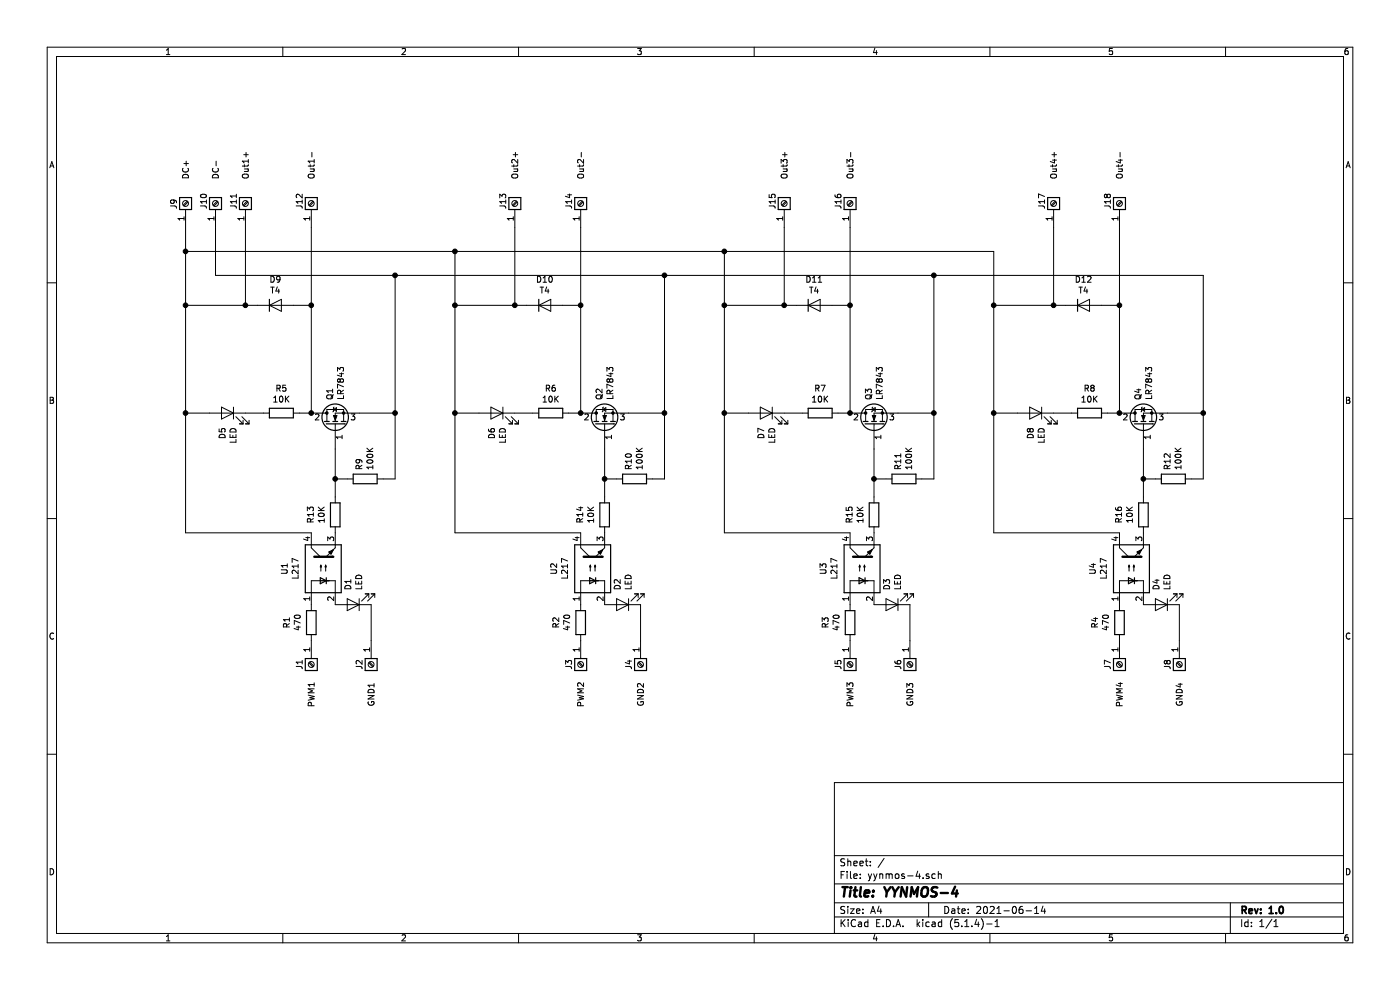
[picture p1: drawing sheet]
EESchema Schematic File Version 4
EELAYER 30 0
EELAYER END
$Descr A4 11693 8268
encoding utf-8
Sheet 1 1
Title "YYNMOS-4"
Date "2021-06-14"
Rev "1.0"
Comp ""
Comment1 ""
Comment2 ""
Comment3 ""
Comment4 ""
$EndDescr
$Comp
L Connector:Screw_Terminal_01x01 J12
U 1 1
P 2600 1700
F 0 "J12" H 2550 1800 50  0000 L CNN
F 1 "Out1-" H 2800 1700 50  0000 L CNN
F 2 "" H 2600 1700 50  0001 C CNN
F 3 "~" H 2600 1700 50  0001 C CNN
	1    2600 1700
	0    -1   -1   0   
$EndComp
$Comp
L Connector:Screw_Terminal_01x01 J11
U 1 1
P 2050 1700
F 0 "J11" H 2000 1800 50  0000 L CNN
F 1 "Out1+" H 2250 1700 50  0000 L CNN
F 2 "" H 2050 1700 50  0001 C CNN
F 3 "~" H 2050 1700 50  0001 C CNN
	1    2050 1700
	0    -1   -1   0   
$EndComp
$Comp
L Connector:Screw_Terminal_01x01 J9
U 1 1
P 1550 1700
F 0 "J9" H 1500 1800 50  0000 L CNN
F 1 "DC+" H 1750 1700 50  0000 L CNN
F 2 "" H 1550 1700 50  0001 C CNN
F 3 "~" H 1550 1700 50  0001 C CNN
	1    1550 1700
	0    -1   -1   0   
$EndComp
$Comp
L Connector:Screw_Terminal_01x01 J10
U 1 1
P 1800 1700
F 0 "J10" H 1750 1800 50  0000 L CNN
F 1 "DC-" H 2000 1700 50  0000 L CNN
F 2 "" H 1800 1700 50  0001 C CNN
F 3 "~" H 1800 1700 50  0001 C CNN
	1    1800 1700
	0    -1   -1   0   
$EndComp
Wire Wire Line
	3300 2300 3300 3450
Wire Wire Line
	1800 2300 3300 2300
Wire Wire Line
	1800 1900 1800 2300
Wire Wire Line
	1550 2550 2050 2550
Connection ~ 2600 2550
Wire Wire Line
	2050 2550 2150 2550
Connection ~ 2050 2550
Wire Wire Line
	2050 1900 2050 2550
Connection ~ 1550 2550
Wire Wire Line
	1550 1900 1550 2100
Connection ~ 2600 3450
Wire Wire Line
	2500 3450 2600 3450
Wire Wire Line
	1550 3450 1750 3450
Wire Wire Line
	1550 3450 1550 2550
Connection ~ 1550 3450
Wire Wire Line
	2050 3450 2200 3450
Wire Wire Line
	2450 2550 2600 2550
$Comp
L Diode:1N4148W D9
U 1 1
P 2300 2550
F 0 "D9" H 2300 2767 50  0000 C CNN
F 1 "T4" H 2300 2676 50  0000 C CNN
F 2 "Diode_SMD:D_SOD-123" H 2300 2375 50  0001 C CNN
F 3 "https://www.vishay.com/docs/85748/1n4148w.pdf" H 2300 2550 50  0001 C CNN
	1    2300 2550
	1    0    0    -1  
$EndComp
$Comp
L Device:LED D5
U 1 1
P 1900 3450
F 0 "D5" V 1939 3333 50  0000 R CNN
F 1 "LED" V 1848 3333 50  0000 R CNN
F 2 "" H 1900 3450 50  0001 C CNN
F 3 "~" H 1900 3450 50  0001 C CNN
	1    1900 3450
	-1   0    0    -1  
$EndComp
$Comp
L Device:R R5
U 1 1
P 2350 3450
F 0 "R5" V 2143 3450 50  0000 C CNN
F 1 "10K" V 2234 3450 50  0000 C CNN
F 2 "" V 2280 3450 50  0001 C CNN
F 3 "~" H 2350 3450 50  0001 C CNN
	1    2350 3450
	0    1    1    0   
$EndComp
Connection ~ 3300 3450
Wire Wire Line
	3000 3450 3300 3450
Wire Wire Line
	3200 4000 3300 4000
Wire Wire Line
	3300 4000 3300 3450
Wire Wire Line
	1550 4450 2600 4450
Wire Wire Line
	1550 4450 1550 3450
Wire Wire Line
	2600 3450 2600 2550
Connection ~ 2800 4000
Wire Wire Line
	2800 4000 2800 3750
$Comp
L Device:Q_NMOS_GDS Q1
U 1 1
P 2800 3550
F 0 "Q1" H 3006 3596 50  0000 L CNN
F 1 "LR7843" H 3006 3505 50  0000 L CNN
F 2 "" H 3000 3650 50  0001 C CNN
F 3 "~" H 2800 3550 50  0001 C CNN
	1    2800 3550
	0    -1   -1   0   
$EndComp
Wire Wire Line
	2800 4000 2900 4000
Wire Wire Line
	2800 4150 2800 4000
$Comp
L Device:R R9
U 1 1
P 3050 4000
F 0 "R9" H 2980 3954 50  0000 R CNN
F 1 "100K" H 2980 4045 50  0000 R CNN
F 2 "" V 2980 4000 50  0001 C CNN
F 3 "~" H 3050 4000 50  0001 C CNN
	1    3050 4000
	0    1    1    0   
$EndComp
$Comp
L Device:R R13
U 1 1
P 2800 4300
F 0 "R13" V 2593 4300 50  0000 C CNN
F 1 "10K" V 2684 4300 50  0000 C CNN
F 2 "" V 2730 4300 50  0001 C CNN
F 3 "~" H 2800 4300 50  0001 C CNN
	1    2800 4300
	1    0    0    -1  
$EndComp
Wire Wire Line
	3100 5350 3100 5050
$Comp
L Device:LED D1
U 1 1
P 2950 5050
F 0 "D1" V 2989 4933 50  0000 R CNN
F 1 "LED" V 2898 4933 50  0000 R CNN
F 2 "" H 2950 5050 50  0001 C CNN
F 3 "~" H 2950 5050 50  0001 C CNN
	1    2950 5050
	-1   0    0    1   
$EndComp
$Comp
L Connector:Screw_Terminal_01x01 J2
U 1 1
P 3100 5550
F 0 "J2" H 3100 5650 50  0000 C CNN
F 1 "GND1" H 3350 5550 50  0000 C CNN
F 2 "" H 3100 5550 50  0001 C CNN
F 3 "~" H 3100 5550 50  0001 C CNN
	1    3100 5550
	0    -1   1    0   
$EndComp
$Comp
L Connector:Screw_Terminal_01x01 J1
U 1 1
P 2600 5550
F 0 "J1" H 2600 5650 50  0000 C CNN
F 1 "PWM1" H 2850 5550 50  0000 C CNN
F 2 "" H 2600 5550 50  0001 C CNN
F 3 "~" H 2600 5550 50  0001 C CNN
	1    2600 5550
	0    -1   1    0   
$EndComp
$Comp
L Device:R R1
U 1 1
P 2600 5200
F 0 "R1" V 2393 5200 50  0000 C CNN
F 1 "470" V 2484 5200 50  0000 C CNN
F 2 "" V 2530 5200 50  0001 C CNN
F 3 "~" H 2600 5200 50  0001 C CNN
	1    2600 5200
	1    0    0    -1  
$EndComp
$Comp
L Isolator:SFH617A-1 U1
U 1 1
P 2700 4750
F 0 "U1" H 2700 5075 50  0000 C CNN
F 1 "L217" H 2700 4984 50  0000 C CNN
F 2 "Package_DIP:DIP-4_W7.62mm" H 2500 4550 50  0001 L CIN
F 3 "http://www.vishay.com/docs/83740/sfh617a.pdf" H 2700 4750 50  0001 L CNN
	1    2700 4750
	0    -1   -1   0   
$EndComp
Wire Wire Line
	2600 1900 2600 2550
$Comp
L Connector:Screw_Terminal_01x01 J14
U 1 1
P 4850 1700
F 0 "J14" H 4800 1800 50  0000 L CNN
F 1 "Out2-" H 5050 1700 50  0000 L CNN
F 2 "" H 4850 1700 50  0001 C CNN
F 3 "~" H 4850 1700 50  0001 C CNN
	1    4850 1700
	0    -1   -1   0   
$EndComp
$Comp
L Connector:Screw_Terminal_01x01 J13
U 1 1
P 4300 1700
F 0 "J13" H 4250 1800 50  0000 L CNN
F 1 "Out2+" H 4500 1700 50  0000 L CNN
F 2 "" H 4300 1700 50  0001 C CNN
F 3 "~" H 4300 1700 50  0001 C CNN
	1    4300 1700
	0    -1   -1   0   
$EndComp
Wire Wire Line
	5550 2300 5550 3450
Wire Wire Line
	3800 2550 4300 2550
Connection ~ 4850 2550
Wire Wire Line
	4300 2550 4400 2550
Connection ~ 4300 2550
Wire Wire Line
	4300 1900 4300 2550
Connection ~ 3800 2550
Connection ~ 4850 3450
Wire Wire Line
	4750 3450 4850 3450
Wire Wire Line
	3800 3450 4000 3450
Wire Wire Line
	3800 3450 3800 2550
Connection ~ 3800 3450
Wire Wire Line
	4300 3450 4450 3450
Wire Wire Line
	4700 2550 4850 2550
$Comp
L Diode:1N4148W D10
U 1 1
P 4550 2550
F 0 "D10" H 4550 2767 50  0000 C CNN
F 1 "T4" H 4550 2676 50  0000 C CNN
F 2 "Diode_SMD:D_SOD-123" H 4550 2375 50  0001 C CNN
F 3 "https://www.vishay.com/docs/85748/1n4148w.pdf" H 4550 2550 50  0001 C CNN
	1    4550 2550
	1    0    0    -1  
$EndComp
$Comp
L Device:LED D6
U 1 1
P 4150 3450
F 0 "D6" V 4189 3333 50  0000 R CNN
F 1 "LED" V 4098 3333 50  0000 R CNN
F 2 "" H 4150 3450 50  0001 C CNN
F 3 "~" H 4150 3450 50  0001 C CNN
	1    4150 3450
	-1   0    0    -1  
$EndComp
$Comp
L Device:R R6
U 1 1
P 4600 3450
F 0 "R6" V 4393 3450 50  0000 C CNN
F 1 "10K" V 4484 3450 50  0000 C CNN
F 2 "" V 4530 3450 50  0001 C CNN
F 3 "~" H 4600 3450 50  0001 C CNN
	1    4600 3450
	0    1    1    0   
$EndComp
Connection ~ 5550 3450
Wire Wire Line
	5250 3450 5550 3450
Wire Wire Line
	5450 4000 5550 4000
Wire Wire Line
	5550 4000 5550 3450
Wire Wire Line
	3800 4450 4850 4450
Wire Wire Line
	3800 4450 3800 3450
Wire Wire Line
	4850 3450 4850 2550
Connection ~ 5050 4000
Wire Wire Line
	5050 4000 5050 3750
$Comp
L Device:Q_NMOS_GDS Q2
U 1 1
P 5050 3550
F 0 "Q2" H 5256 3596 50  0000 L CNN
F 1 "LR7843" H 5256 3505 50  0000 L CNN
F 2 "" H 5250 3650 50  0001 C CNN
F 3 "~" H 5050 3550 50  0001 C CNN
	1    5050 3550
	0    -1   -1   0   
$EndComp
Wire Wire Line
	5050 4000 5150 4000
Wire Wire Line
	5050 4150 5050 4000
$Comp
L Device:R R10
U 1 1
P 5300 4000
F 0 "R10" H 5230 3954 50  0000 R CNN
F 1 "100K" H 5230 4045 50  0000 R CNN
F 2 "" V 5230 4000 50  0001 C CNN
F 3 "~" H 5300 4000 50  0001 C CNN
	1    5300 4000
	0    1    1    0   
$EndComp
$Comp
L Device:R R14
U 1 1
P 5050 4300
F 0 "R14" V 4843 4300 50  0000 C CNN
F 1 "10K" V 4934 4300 50  0000 C CNN
F 2 "" V 4980 4300 50  0001 C CNN
F 3 "~" H 5050 4300 50  0001 C CNN
	1    5050 4300
	1    0    0    -1  
$EndComp
Wire Wire Line
	5350 5350 5350 5050
$Comp
L Device:LED D2
U 1 1
P 5200 5050
F 0 "D2" V 5239 4933 50  0000 R CNN
F 1 "LED" V 5148 4933 50  0000 R CNN
F 2 "" H 5200 5050 50  0001 C CNN
F 3 "~" H 5200 5050 50  0001 C CNN
	1    5200 5050
	-1   0    0    1   
$EndComp
$Comp
L Connector:Screw_Terminal_01x01 J4
U 1 1
P 5350 5550
F 0 "J4" H 5350 5650 50  0000 C CNN
F 1 "GND2" H 5600 5550 50  0000 C CNN
F 2 "" H 5350 5550 50  0001 C CNN
F 3 "~" H 5350 5550 50  0001 C CNN
	1    5350 5550
	0    -1   1    0   
$EndComp
$Comp
L Connector:Screw_Terminal_01x01 J3
U 1 1
P 4850 5550
F 0 "J3" H 4850 5650 50  0000 C CNN
F 1 "PWM2" H 5100 5550 50  0000 C CNN
F 2 "" H 4850 5550 50  0001 C CNN
F 3 "~" H 4850 5550 50  0001 C CNN
	1    4850 5550
	0    -1   1    0   
$EndComp
$Comp
L Device:R R2
U 1 1
P 4850 5200
F 0 "R2" V 4643 5200 50  0000 C CNN
F 1 "470" V 4734 5200 50  0000 C CNN
F 2 "" V 4780 5200 50  0001 C CNN
F 3 "~" H 4850 5200 50  0001 C CNN
	1    4850 5200
	1    0    0    -1  
$EndComp
$Comp
L Isolator:SFH617A-1 U2
U 1 1
P 4950 4750
F 0 "U2" H 4950 5075 50  0000 C CNN
F 1 "L217" H 4950 4984 50  0000 C CNN
F 2 "Package_DIP:DIP-4_W7.62mm" H 4750 4550 50  0001 L CIN
F 3 "http://www.vishay.com/docs/83740/sfh617a.pdf" H 4950 4750 50  0001 L CNN
	1    4950 4750
	0    -1   -1   0   
$EndComp
Wire Wire Line
	4850 1900 4850 2550
$Comp
L Connector:Screw_Terminal_01x01 J16
U 1 1
P 7100 1700
F 0 "J16" H 7050 1800 50  0000 L CNN
F 1 "Out3-" H 7300 1700 50  0000 L CNN
F 2 "" H 7100 1700 50  0001 C CNN
F 3 "~" H 7100 1700 50  0001 C CNN
	1    7100 1700
	0    -1   -1   0   
$EndComp
$Comp
L Connector:Screw_Terminal_01x01 J15
U 1 1
P 6550 1700
F 0 "J15" H 6500 1800 50  0000 L CNN
F 1 "Out3+" H 6750 1700 50  0000 L CNN
F 2 "" H 6550 1700 50  0001 C CNN
F 3 "~" H 6550 1700 50  0001 C CNN
	1    6550 1700
	0    -1   -1   0   
$EndComp
Wire Wire Line
	7800 2300 7800 3450
Wire Wire Line
	6050 2550 6550 2550
Connection ~ 7100 2550
Wire Wire Line
	6550 2550 6650 2550
Connection ~ 6550 2550
Wire Wire Line
	6550 1900 6550 2550
Connection ~ 6050 2550
Connection ~ 7100 3450
Wire Wire Line
	7000 3450 7100 3450
Wire Wire Line
	6050 3450 6250 3450
Wire Wire Line
	6050 3450 6050 2550
Connection ~ 6050 3450
Wire Wire Line
	6550 3450 6700 3450
Wire Wire Line
	6950 2550 7100 2550
$Comp
L Diode:1N4148W D11
U 1 1
P 6800 2550
F 0 "D11" H 6800 2767 50  0000 C CNN
F 1 "T4" H 6800 2676 50  0000 C CNN
F 2 "Diode_SMD:D_SOD-123" H 6800 2375 50  0001 C CNN
F 3 "https://www.vishay.com/docs/85748/1n4148w.pdf" H 6800 2550 50  0001 C CNN
	1    6800 2550
	1    0    0    -1  
$EndComp
$Comp
L Device:LED D7
U 1 1
P 6400 3450
F 0 "D7" V 6439 3333 50  0000 R CNN
F 1 "LED" V 6348 3333 50  0000 R CNN
F 2 "" H 6400 3450 50  0001 C CNN
F 3 "~" H 6400 3450 50  0001 C CNN
	1    6400 3450
	-1   0    0    -1  
$EndComp
$Comp
L Device:R R7
U 1 1
P 6850 3450
F 0 "R7" V 6643 3450 50  0000 C CNN
F 1 "10K" V 6734 3450 50  0000 C CNN
F 2 "" V 6780 3450 50  0001 C CNN
F 3 "~" H 6850 3450 50  0001 C CNN
	1    6850 3450
	0    1    1    0   
$EndComp
Connection ~ 7800 3450
Wire Wire Line
	7500 3450 7800 3450
Wire Wire Line
	7700 4000 7800 4000
Wire Wire Line
	7800 4000 7800 3450
Wire Wire Line
	6050 4450 7100 4450
Wire Wire Line
	6050 4450 6050 3450
Wire Wire Line
	7100 3450 7100 2550
Connection ~ 7300 4000
Wire Wire Line
	7300 4000 7300 3750
$Comp
L Device:Q_NMOS_GDS Q3
U 1 1
P 7300 3550
F 0 "Q3" H 7506 3596 50  0000 L CNN
F 1 "LR7843" H 7506 3505 50  0000 L CNN
F 2 "" H 7500 3650 50  0001 C CNN
F 3 "~" H 7300 3550 50  0001 C CNN
	1    7300 3550
	0    -1   -1   0   
$EndComp
Wire Wire Line
	7300 4000 7400 4000
Wire Wire Line
	7300 4150 7300 4000
$Comp
L Device:R R11
U 1 1
P 7550 4000
F 0 "R11" H 7480 3954 50  0000 R CNN
F 1 "100K" H 7480 4045 50  0000 R CNN
F 2 "" V 7480 4000 50  0001 C CNN
F 3 "~" H 7550 4000 50  0001 C CNN
	1    7550 4000
	0    1    1    0   
$EndComp
$Comp
L Device:R R15
U 1 1
P 7300 4300
F 0 "R15" V 7093 4300 50  0000 C CNN
F 1 "10K" V 7184 4300 50  0000 C CNN
F 2 "" V 7230 4300 50  0001 C CNN
F 3 "~" H 7300 4300 50  0001 C CNN
	1    7300 4300
	1    0    0    -1  
$EndComp
Wire Wire Line
	7600 5350 7600 5050
$Comp
L Device:LED D3
U 1 1
P 7450 5050
F 0 "D3" V 7489 4933 50  0000 R CNN
F 1 "LED" V 7398 4933 50  0000 R CNN
F 2 "" H 7450 5050 50  0001 C CNN
F 3 "~" H 7450 5050 50  0001 C CNN
	1    7450 5050
	-1   0    0    1   
$EndComp
$Comp
L Connector:Screw_Terminal_01x01 J6
U 1 1
P 7600 5550
F 0 "J6" H 7600 5650 50  0000 C CNN
F 1 "GND3" H 7850 5550 50  0000 C CNN
F 2 "" H 7600 5550 50  0001 C CNN
F 3 "~" H 7600 5550 50  0001 C CNN
	1    7600 5550
	0    -1   1    0   
$EndComp
$Comp
L Connector:Screw_Terminal_01x01 J5
U 1 1
P 7100 5550
F 0 "J5" H 7100 5650 50  0000 C CNN
F 1 "PWM3" H 7350 5550 50  0000 C CNN
F 2 "" H 7100 5550 50  0001 C CNN
F 3 "~" H 7100 5550 50  0001 C CNN
	1    7100 5550
	0    -1   1    0   
$EndComp
$Comp
L Device:R R3
U 1 1
P 7100 5200
F 0 "R3" V 6893 5200 50  0000 C CNN
F 1 "470" V 6984 5200 50  0000 C CNN
F 2 "" V 7030 5200 50  0001 C CNN
F 3 "~" H 7100 5200 50  0001 C CNN
	1    7100 5200
	1    0    0    -1  
$EndComp
$Comp
L Isolator:SFH617A-1 U3
U 1 1
P 7200 4750
F 0 "U3" H 7200 5075 50  0000 C CNN
F 1 "L217" H 7200 4984 50  0000 C CNN
F 2 "Package_DIP:DIP-4_W7.62mm" H 7000 4550 50  0001 L CIN
F 3 "http://www.vishay.com/docs/83740/sfh617a.pdf" H 7200 4750 50  0001 L CNN
	1    7200 4750
	0    -1   -1   0   
$EndComp
Wire Wire Line
	7100 1900 7100 2550
$Comp
L Connector:Screw_Terminal_01x01 J18
U 1 1
P 9350 1700
F 0 "J18" H 9300 1800 50  0000 L CNN
F 1 "Out4-" H 9550 1700 50  0000 L CNN
F 2 "" H 9350 1700 50  0001 C CNN
F 3 "~" H 9350 1700 50  0001 C CNN
	1    9350 1700
	0    -1   -1   0   
$EndComp
$Comp
L Connector:Screw_Terminal_01x01 J17
U 1 1
P 8800 1700
F 0 "J17" H 8750 1800 50  0000 L CNN
F 1 "Out4+" H 9000 1700 50  0000 L CNN
F 2 "" H 8800 1700 50  0001 C CNN
F 3 "~" H 8800 1700 50  0001 C CNN
	1    8800 1700
	0    -1   -1   0   
$EndComp
Wire Wire Line
	10050 2300 10050 3450
Wire Wire Line
	8300 2550 8800 2550
Connection ~ 9350 2550
Wire Wire Line
	8800 2550 8900 2550
Connection ~ 8800 2550
Wire Wire Line
	8800 1900 8800 2550
Connection ~ 8300 2550
Connection ~ 9350 3450
Wire Wire Line
	9250 3450 9350 3450
Wire Wire Line
	8300 3450 8500 3450
Wire Wire Line
	8300 3450 8300 2550
Connection ~ 8300 3450
Wire Wire Line
	8800 3450 8950 3450
Wire Wire Line
	9200 2550 9350 2550
$Comp
L Diode:1N4148W D12
U 1 1
P 9050 2550
F 0 "D12" H 9050 2767 50  0000 C CNN
F 1 "T4" H 9050 2676 50  0000 C CNN
F 2 "Diode_SMD:D_SOD-123" H 9050 2375 50  0001 C CNN
F 3 "https://www.vishay.com/docs/85748/1n4148w.pdf" H 9050 2550 50  0001 C CNN
	1    9050 2550
	1    0    0    -1  
$EndComp
$Comp
L Device:LED D8
U 1 1
P 8650 3450
F 0 "D8" V 8689 3333 50  0000 R CNN
F 1 "LED" V 8598 3333 50  0000 R CNN
F 2 "" H 8650 3450 50  0001 C CNN
F 3 "~" H 8650 3450 50  0001 C CNN
	1    8650 3450
	-1   0    0    -1  
$EndComp
$Comp
L Device:R R8
U 1 1
P 9100 3450
F 0 "R8" V 8893 3450 50  0000 C CNN
F 1 "10K" V 8984 3450 50  0000 C CNN
F 2 "" V 9030 3450 50  0001 C CNN
F 3 "~" H 9100 3450 50  0001 C CNN
	1    9100 3450
	0    1    1    0   
$EndComp
Connection ~ 10050 3450
Wire Wire Line
	9750 3450 10050 3450
Wire Wire Line
	9950 4000 10050 4000
Wire Wire Line
	10050 4000 10050 3450
Wire Wire Line
	8300 4450 9350 4450
Wire Wire Line
	8300 4450 8300 3450
Wire Wire Line
	9350 3450 9350 2550
Connection ~ 9550 4000
Wire Wire Line
	9550 4000 9550 3750
$Comp
L Device:Q_NMOS_GDS Q4
U 1 1
P 9550 3550
F 0 "Q4" H 9756 3596 50  0000 L CNN
F 1 "LR7843" H 9756 3505 50  0000 L CNN
F 2 "" H 9750 3650 50  0001 C CNN
F 3 "~" H 9550 3550 50  0001 C CNN
	1    9550 3550
	0    -1   -1   0   
$EndComp
Wire Wire Line
	9550 4000 9650 4000
Wire Wire Line
	9550 4150 9550 4000
$Comp
L Device:R R12
U 1 1
P 9800 4000
F 0 "R12" H 9730 3954 50  0000 R CNN
F 1 "100K" H 9730 4045 50  0000 R CNN
F 2 "" V 9730 4000 50  0001 C CNN
F 3 "~" H 9800 4000 50  0001 C CNN
	1    9800 4000
	0    1    1    0   
$EndComp
$Comp
L Device:R R16
U 1 1
P 9550 4300
F 0 "R16" V 9343 4300 50  0000 C CNN
F 1 "10K" V 9434 4300 50  0000 C CNN
F 2 "" V 9480 4300 50  0001 C CNN
F 3 "~" H 9550 4300 50  0001 C CNN
	1    9550 4300
	1    0    0    -1  
$EndComp
Wire Wire Line
	9850 5350 9850 5050
$Comp
L Device:LED D4
U 1 1
P 9700 5050
F 0 "D4" V 9739 4933 50  0000 R CNN
F 1 "LED" V 9648 4933 50  0000 R CNN
F 2 "" H 9700 5050 50  0001 C CNN
F 3 "~" H 9700 5050 50  0001 C CNN
	1    9700 5050
	-1   0    0    1   
$EndComp
$Comp
L Connector:Screw_Terminal_01x01 J8
U 1 1
P 9850 5550
F 0 "J8" H 9850 5650 50  0000 C CNN
F 1 "GND4" H 10100 5550 50  0000 C CNN
F 2 "" H 9850 5550 50  0001 C CNN
F 3 "~" H 9850 5550 50  0001 C CNN
	1    9850 5550
	0    -1   1    0   
$EndComp
$Comp
L Connector:Screw_Terminal_01x01 J7
U 1 1
P 9350 5550
F 0 "J7" H 9350 5650 50  0000 C CNN
F 1 "PWM4" H 9600 5550 50  0000 C CNN
F 2 "" H 9350 5550 50  0001 C CNN
F 3 "~" H 9350 5550 50  0001 C CNN
	1    9350 5550
	0    -1   1    0   
$EndComp
$Comp
L Device:R R4
U 1 1
P 9350 5200
F 0 "R4" V 9143 5200 50  0000 C CNN
F 1 "470" V 9234 5200 50  0000 C CNN
F 2 "" V 9280 5200 50  0001 C CNN
F 3 "~" H 9350 5200 50  0001 C CNN
	1    9350 5200
	1    0    0    -1  
$EndComp
$Comp
L Isolator:SFH617A-1 U4
U 1 1
P 9450 4750
F 0 "U4" H 9450 5075 50  0000 C CNN
F 1 "L217" H 9450 4984 50  0000 C CNN
F 2 "Package_DIP:DIP-4_W7.62mm" H 9250 4550 50  0001 L CIN
F 3 "http://www.vishay.com/docs/83740/sfh617a.pdf" H 9450 4750 50  0001 L CNN
	1    9450 4750
	0    -1   -1   0   
$EndComp
Wire Wire Line
	9350 1900 9350 2550
Connection ~ 3300 2300
Connection ~ 5550 2300
Connection ~ 7800 2300
Wire Wire Line
	3300 2300 5550 2300
Wire Wire Line
	5550 2300 7800 2300
Wire Wire Line
	7800 2300 10050 2300
Wire Wire Line
	1550 2100 3800 2100
Connection ~ 1550 2100
Wire Wire Line
	1550 2100 1550 2550
Connection ~ 3800 2100
Wire Wire Line
	3800 2100 3800 2550
Wire Wire Line
	3800 2100 6050 2100
Connection ~ 6050 2100
Wire Wire Line
	6050 2100 6050 2550
Wire Wire Line
	6050 2100 8300 2100
Wire Wire Line
	8300 2100 8300 2550
$EndSCHEMATC
